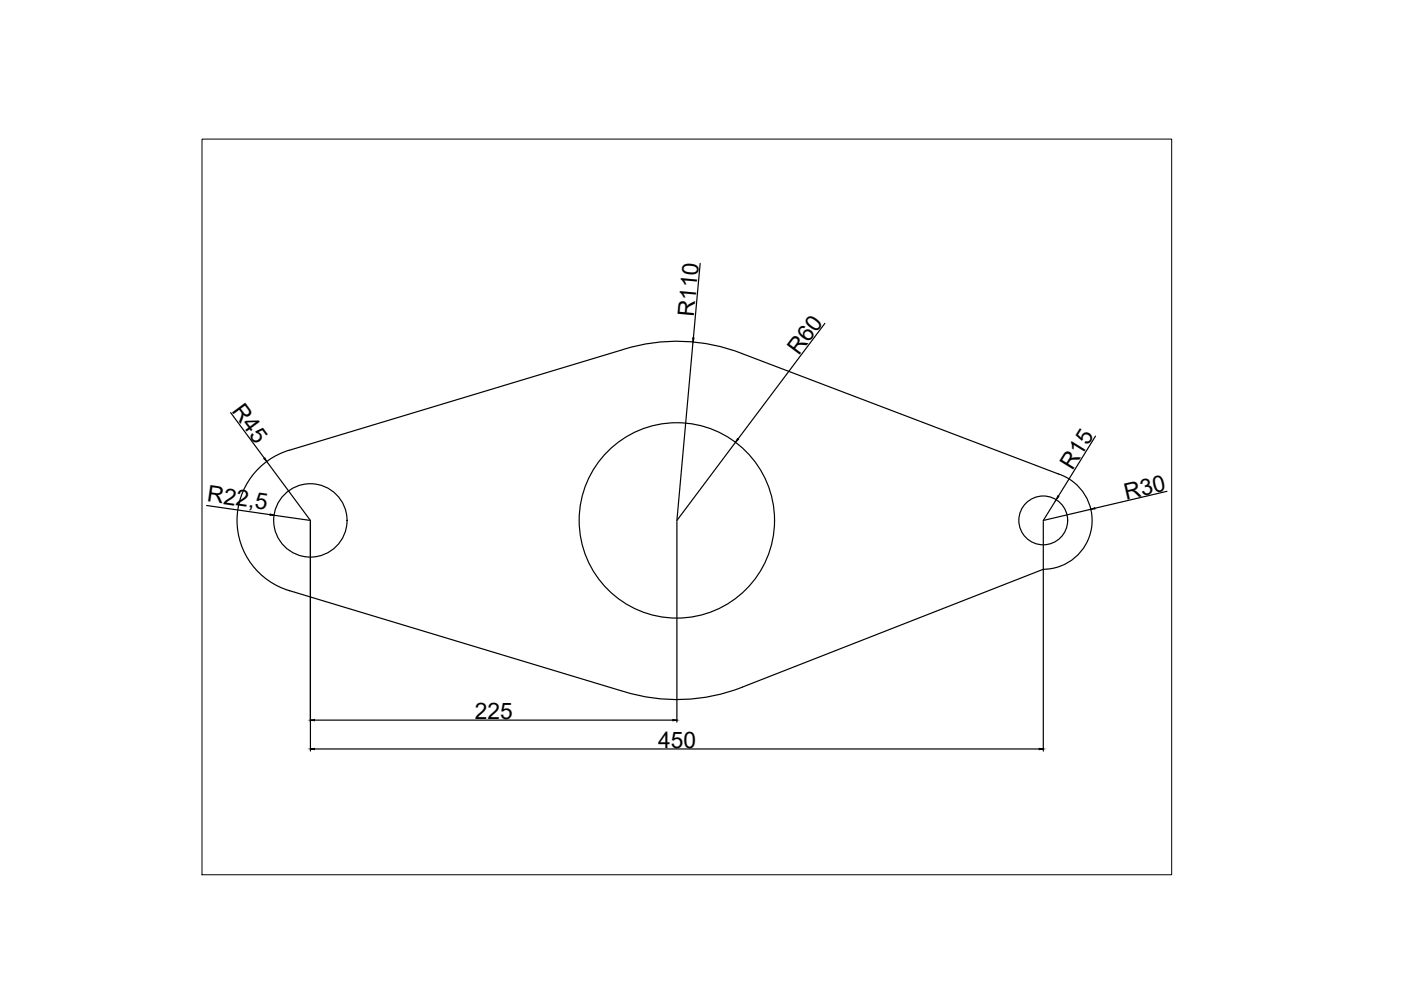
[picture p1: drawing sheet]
<svg xmlns="http://www.w3.org/2000/svg" width="297mm" height="210mm" viewBox="0 0 297 210" stroke-linecap="round" stroke-linejoin="round" font-family="sans-serif">
<!-- layer: 0 -->
<g fill="none" stroke="#000" stroke-width=".25">
<path d="M148.4 55.8l-1.4 15.9M146.9 72.5l-3.4 37.8 12.4-16.5M157.4 75a38 38 0 0 0-25.2-.9l-70.9 21.4a15.5 15.5 0 0 0-11 14.9 15.5 15.5 0 0 0 11.1 14.9M157.4 75l67 25.5a10.4 10.4 0 0 1 7 11.5 10.4 10.4 0 0 1-10.2 8.7l-63.8 25a38 38 0 0 1-25.2 .9l-71-21.4M174.9 68.6l-18.4 24.5M48.9 87.5l7.2 9.7M56.6 97.9l9.2 12.4-7.7-1.1M232.3 92.5l-7.9 12.7M43.8 107.2l13.5 1.9M65.8 110.6v48.6M143.5 110.6v42.5M221.2 110.6v48.6"/>
<path d="M223.9 105.9l-2.7 4.4 10.1-2.3M247.4 104.2l-15.3 3.6M66.7 152.7h75.9M66.7 158.8h153.6"/>
<circle cx="65.8" cy="110.3" r="7.8"/>
<circle cx="143.5" cy="110.3" r="20.7"/>
<circle cx="221.2" cy="110.3" r="5.2"/>
</g>
<path d="M146.9 71.6l.3 .1-.3 .8zM55.9 97.2l.3-.1 .4 .8zM156.3 93l.3 .2-.7 .6zM57.3 109l.8 .2h-.9zM224.3 105.1l.2 .2-.6 .6zM231.3 108l.8-.4 .1 .3zM65.8 152.7l.9-.2v.3zM65.8 158.8l.9-.1v.2zM142.6 152.5l.9 .2-.9 .1zM220.3 158.7l.9 .1-.9 .1z" fill="#000" stroke="#000" stroke-width=".21"/>
<path d="M42.8 29.5h205.6v156h-205.6z" fill="none" stroke="#000" stroke-width=".21"/>
<g font-size="4.8">
<text x="147.1" y="67.3" transform="rotate(-85 147.1 67.3)">R110</text>
<text x="169.4" y="75.5" transform="rotate(-53 169.4 75.5)">R60</text>
<text x="49" y="87.2" transform="rotate(53 49 87.2)">R45</text>
<text x="227.4" y="99.9" transform="rotate(-58 227.4 99.9)">R15</text>
<text x="43.8" y="106.3" transform="rotate(8 43.8 106.3)">R22,5</text>
<text x="238.8" y="105.9" transform="rotate(-13 238.8 105.9)">R30</text>
<text x="100.7" y="152.4">225</text>
<text x="139.6" y="158.5">450</text>
</g>
</svg>
